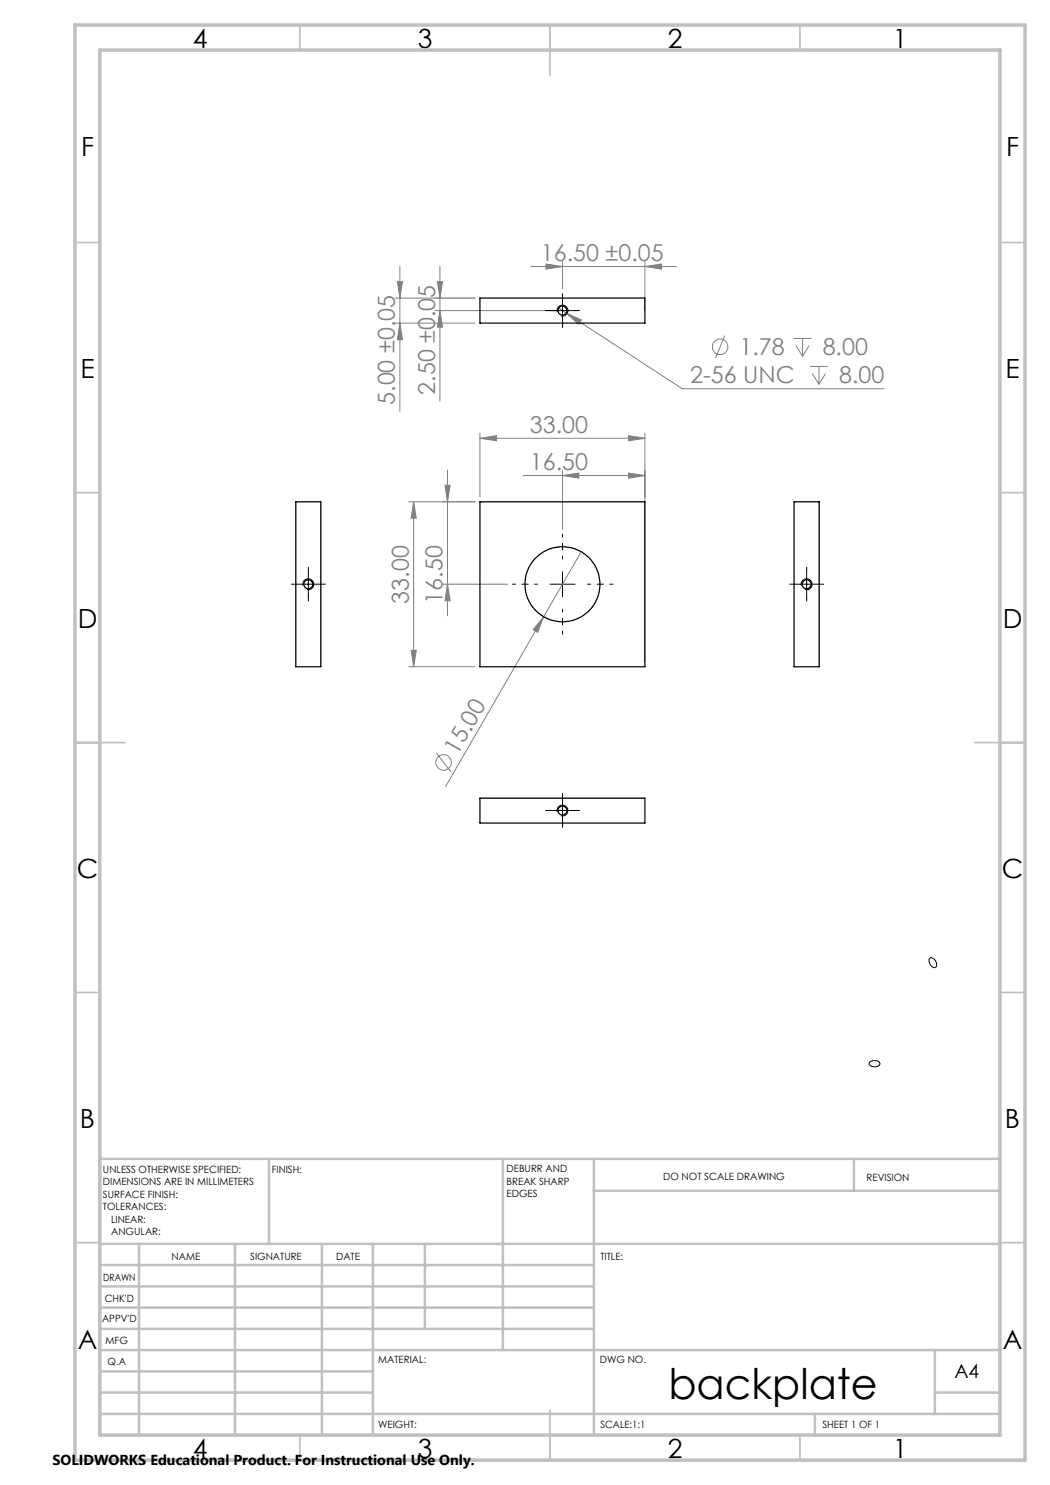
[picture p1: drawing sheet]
<svg xmlns="http://www.w3.org/2000/svg" width="210mm" height="297mm" viewBox="0 0 210 297" stroke-linecap="round" stroke-linejoin="round" font-family="sans-serif">
<g fill="none" stroke="#808080" stroke-width=".2">
<path d="M79 59.6h16M79.5 56.3h1l-.5 3.3zM80 53.3v29M87.5 56.3h1l-.5 3.3zM88 53.3v26.9M106.2 53.3h29.1M109.2 52.8l3.3 .5-3.3 .5zM112.5 52.3v5.4M129 53.3l3.3-.5v1zM129 52.3v9.7M79 64.6h16M80 64.6l.5 3.3h-1z"/>
<path d="M87 62.1h24.5M88 62.1l.5 3.3h-1zM111.8 61.6l1.4 1M113.2 62.6l3.1 1.4-.6 .8zM113.2 62.6l23.3 15.1h40.3M144.9 67.1l-1.8 4.5M158.7 67.7h3.6M159.2 69.1l1.3 2.2M160.5 67.7v3.6M161.8 69.1l-1.3 2.2M162 73.3h3.6M162.5 74.7l1.3 2.2"/>
<path d="M163.8 73.3v3.6M165.1 74.7l-1.3 2.2M89 97h1l-.5 3.4zM89.5 94v29.2M96 87.7l3.3-.6v1.1zM96 86.6v12.7M96 87.7h33M104.6 95.1h24.4M112.5 95.1l3.3-.5v1zM112.5 94.1v11.8M125.7 87.1l3.3 .6-3.3 .5zM125.7 94.6l3.3 .5-3.3 .5z"/>
<path d="M129 86.6v45.8M81.7 100.4h13.3M82.7 100.4v32.9M82.7 100.4l.6 3.2h-1.1zM88.5 116.8h13M89.5 116.8l.5 3.4h-1zM116.2 110.3l-7.5 13.1M81.7 133.3h13.3M82.2 130.1h1.1l-.6 3.2zM108.7 123.4l-1.2 3.1-.9-.6zM108.7 123.4l-19.6 33.9M87.2 150.6l3 3.8"/>
<circle cx="144" cy="69.4" r="1.56"/>
<circle cx="88.7" cy="152.5" r="1.55"/>
</g>
<g fill="none" stroke="#000" stroke-width=".2">
<path d="M112.5 59.6v5M110 62.1h5M111.4 62.4a1.1 1.1 0 0 1 1-1.4 1.1 1.1 0 0 1 1.2 1.2 1.1 1.1 0 0 1-1.4 1M59.2 116.8h5M60.6 117.1a1.08 1.08 0 0 1 1-1.3 1.08 1.08 0 0 1 1.1 1.1 1.08 1.08 0 0 1-1.3 1M61.7 114.4v4.9M110 116.8h5M112.5 114.4v4.9M158.8 116.8h5M160.3 117.1a1.08 1.08 0 0 1 .9-1.3 1.08 1.08 0 0 1 1.2 1.1 1.08 1.08 0 0 1-1.4 1M161.3 114.4v4.9M112.5 159.6v5"/>
<path d="M110 162.1h5M111.4 162.4a1.08 1.08 0 0 1 1-1.4 1.08 1.08 0 0 1 1.2 1.2 1.08 1.08 0 0 1-1.4 1M185.9 191.7a1.08 1.08 0 0 1 1.4 1.1 .54 .54 0 0 1-.2 .7 .54 .54 0 0 1-.8-.3 1.41 1.41 0 0 1-.4-1.5zM173.9 212.4a1.38 1.38 0 0 1 2.1 .4 1.28 1.28 0 0 1-2.2-.1z"/>
</g>
<path d="M107.5 116.8h-5M112.5 111.8v-5M117.5 116.8h5.1M112.5 121.8v5" fill="none" stroke="#000" stroke-width=".2" stroke-dasharray="15.2 1.3 1.3 1.3" stroke-dashoffset="14.6"/>
<g fill="none" stroke="#c0c0c0" stroke-width=".35">
<path d="M60 5v5M110 5v10M160 5v5M15 48.5h5M200 48.5h5M15 98.5h5M200 98.5h5M15 148.5h10M195 148.5h10M15 198.5h5M200 198.5h5M15 248.5h5"/>
<path d="M200 248.5h5M60 287v5M110 282v10M160 287v5"/>
</g>
<g fill="none" stroke="#c0c0c0" stroke-width=".5">
<path d="M53.8 231.8v17M100.6 231.8v38.2M118.8 231.8v55.2M118.8 238.2h81.2M170.8 231.8v6.4M200 231.8h-180v55.2M20 248.8h180M20 257.3h98.8M20 253h98.8M27.8 248.8v38.2M47 248.8v38.2M64.4 248.8v38.2"/>
<path d="M74.6 248.8v38.2M85 248.8v17M20 265.8h98.8M20 261.5h98.8M20 278.5h54.6M20 274.3h54.6M20 270h180M187 278.5h13M187 270v12.8M20 282.8h180M163 282.8v4.2"/>
</g>
<path d="M15 5h190v287h-190zM20 10h180v277h-180z" fill="none" stroke="#c0c0c0" stroke-width=".7"/>
<g fill="none" stroke="#000" stroke-width=".2" stroke-dasharray="15.2 1.3 1.3 1.3">
<path d="M112.5 59.6v-.9M110 62.1h-.9M112.5 64.6v.9M115 62.1h.9M59.2 116.8h-.9M61.7 114.3v-.9M61.7 119.3v.9M64.2 116.8h.9M158.8 116.8h-.9M161.3 114.3v-.9M161.3 119.3v.9M163.8 116.8h.9"/>
<path d="M112.5 159.6v-.9M110 162.1h-.9M112.5 164.6v.9M115 162.1h.9"/>
</g>
<g fill="#808080">
<path d="M108.7 123.4l-1.2 3.1-.9-.6z"/>
<path d="M109.2 52.8l3.3 .5-3.3 .5zM129 53.3l3.3-.5v1zM113.2 62.6l2.5 2.2 .6-.8zM96 87.7l3.3-.6v1.1zM125.7 87.1l3.3 .6-3.3 .5zM112.5 95.1l3.3-.5v1zM125.7 94.6l3.3 .5-3.3 .5z"/>
<path d="M88 62.1l.5 3.3h-1zM87.5 56.3h1l-.5 3.3zM89.5 116.8l.5 3.4h-1zM89 97h1l-.5 3.4z"/>
<path d="M79.5 56.3h1l-.5 3.3zM80 64.6l.5 3.3h-1zM82.7 100.4l.6 3.2h-1.1zM82.2 130.1h1.1l-.6 3.2z"/>
</g>
<g fill="none" stroke="#000" stroke-width=".25">
<path d="M96 59.6h33v5h-33zM59.2 100.4h5v32.9h-5zM96 100.4h33v32.9h-33zM158.8 100.4h5v32.9h-5zM96 159.6h33v5h-33z"/>
<circle cx="112.5" cy="62.1" r=".89"/>
<circle cx="61.7" cy="116.8" r=".89"/>
<circle cx="112.5" cy="116.9" r="7.5"/>
<circle cx="161.3" cy="116.9" r=".89"/>
<circle cx="112.5" cy="162.1" r=".87"/>
</g>
<text font-size="8.5" x="133.7" y="279.7">backplate</text>
<g font-size="5.3">
<text x="38.5" y="9.5">4</text>
<text x="83.5" y="9.5">3</text>
<text x="133.6" y="9.5">2</text>
<text x="178.6" y="9.5">1</text>
<text x="16.2" y="31.2">F</text>
<text x="201.2" y="31.2">F</text>
<text x="16.1" y="75.5">E</text>
<text x="201.1" y="75.5">E</text>
<text x="15.5" y="125.5">D</text>
<text x="200.5" y="125.5">D</text>
<text x="15.4" y="175.5">C</text>
<text x="200.4" y="175.5">C</text>
<text x="16" y="225.5">B</text>
<text x="201" y="225.5">B</text>
<text x="15.5" y="269.7">A</text>
<text x="200.5" y="269.7">A</text>
<text x="38.5" y="291.5">4</text>
<text x="83.5" y="291.5">3</text>
<text x="133.6" y="291.5">2</text>
<text x="178.6" y="291.5">1</text>
</g>
<g font-size="4.7" fill="#808080">
<text x="108.2" y="52.3">16.50 ±0.05</text>
<text x="147.9" y="71.1">1.78</text>
<text x="164.5" y="71.1">8.00</text>
<text x="138" y="76.7">2-56 UNC</text>
<text x="167.8" y="76.7">8.00</text>
<text x="79" y="81" transform="rotate(-90 79 81)">5.00 ±0.05</text>
<text x="87" y="78.9" transform="rotate(-90 87 78.9)">2.50 ±0.05</text>
<text x="106" y="86.6">33.00</text>
<text x="106" y="94.1">16.50</text>
<text x="81.7" y="120.7" transform="rotate(-90 81.7 120.7)">33.00</text>
<text x="88.5" y="120.7" transform="rotate(-90 88.5 120.7)">16.50</text>
<text x="91.5" y="151.1" transform="rotate(-60 91.5 151.1)">15.00</text>
</g>
<text font-size="3.9" x="190.9" y="275.5">A4</text>
<text font-size="2.9" x="10.5" y="292.9">SOLIDWORKS Educational Product. For Instructional Use Only.</text>
<g font-size="2">
<text x="20.6" y="234.6">UNLESS OTHERWISE SPECIFIED:</text>
<text x="20.6" y="237.1">DIMENSIONS ARE IN MILLIMETERS</text>
<text x="20.6" y="239.6">SURFACE FINISH:</text>
<text x="54.4" y="234.6">FINISH:</text>
<text x="101.3" y="234.5">DEBURR AND</text>
<text x="101.3" y="237">BREAK SHARP</text>
<text x="101.3" y="239.5">EDGES</text>
<text x="132.6" y="236">DO NOT SCALE DRAWING</text>
<text x="173.3" y="236.2">REVISION</text>
<text x="20.6" y="242.1">TOLERANCES:</text>
<text x="22.2" y="244.6">LINEAR:</text>
<text x="22.2" y="247.1">ANGULAR:</text>
<text x="34.3" y="252">NAME</text>
<text x="50" y="251.9">SIGNATURE</text>
<text x="67.2" y="251.9">DATE</text>
<text x="120.1" y="251.9">TITLE:</text>
<text x="20.6" y="256.1">DRAWN</text>
<text x="20.9" y="260.3">CHK'D</text>
<text x="20.4" y="264.4">APPV'D</text>
<text x="21.1" y="268.8">MFG</text>
<text x="21.5" y="273">Q.A</text>
<text x="75.6" y="272.5">MATERIAL:</text>
<text x="120" y="272.5">DWG NO.</text>
<text x="75.6" y="285.5">WEIGHT:</text>
<text x="120.1" y="285.6">SCALE:1:1</text>
<text x="164.5" y="285.6">SHEET 1 OF 1</text>
</g>
</svg>
